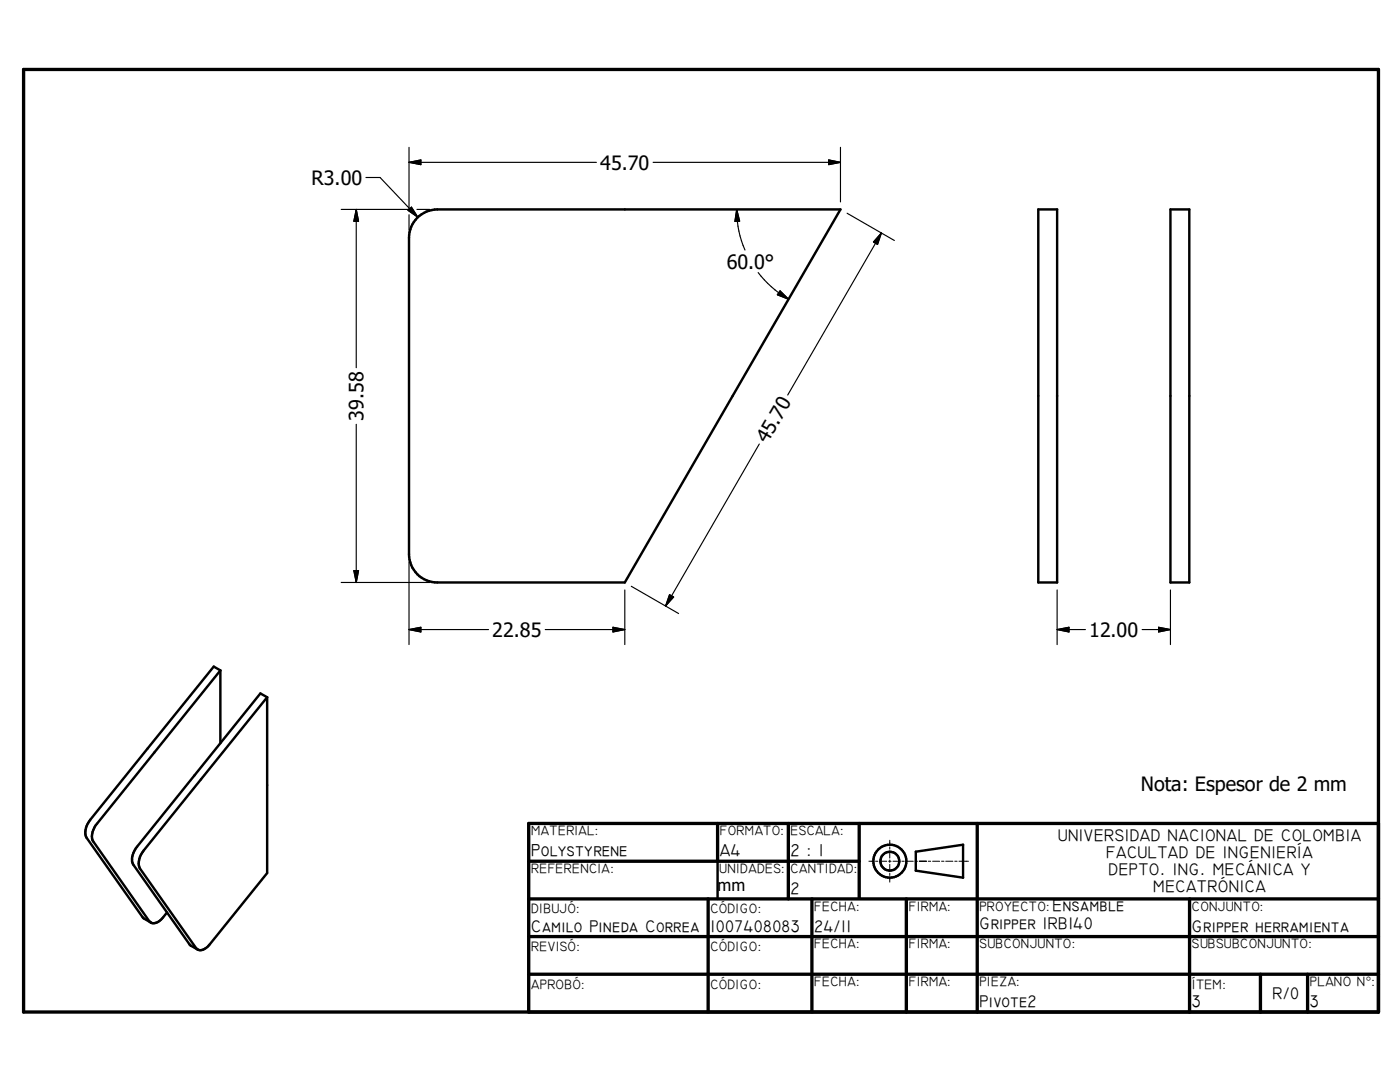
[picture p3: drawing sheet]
<svg xmlns="http://www.w3.org/2000/svg" width="279mm" height="216mm" viewBox="0 0 279 216" stroke-linecap="round" stroke-linejoin="round" font-family="sans-serif">
<g fill="none" stroke="#000" stroke-width=".48">
<path d="M83.3 43.4a5.7 5.7 0 0 1 4-1.6h80.4l-43 74.4h-37.4a5.6 5.6 0 0 1-5.7-5.6v-63.1a5.7 5.7 0 0 1 1.7-4.1zM207.2 41.8h3.8v74.4h-3.8zM233.6 41.8h3.8v74.4h-3.8zM44 133.8l-1.3-.8-24.7 30.6a3.5 3.5 0 0 0-.7 3.6l11.2 15.8 1.6 1.1M44 133.8v14.5M44 133.8l-24.6 30.6a3.3 3.3 0 0 0-.8 3.5l11.2 15.9 .3 .3M53.3 139.1v35.1l-11.5 14.3a2.06 2.06 0 0 1-2.3 1M53.3 139.1l-1.3-.7-24.7 30.6a3.6 3.6 0 0 0-.7 3.5l11.3 16.1 1.6 .9M53.3 139.1l-24.6 30.6a3.5 3.5 0 0 0-.8 3.6l11.6 16.2M143.2 171.8v7.6M182.8 169.9l9.4-1.3v6.5l-9.4-1.4zM33.3 182.1l-.8 1a2.1 2.1 0 0 1-2.4 1"/>
<circle cx="177.6" cy="171.8" r="1.88"/>
<circle cx="177.6" cy="171.8" r="3.3"/>
</g>
<g fill="none" stroke="#000" stroke-width=".66">
<path d="M4.7 13.9h270.4v188h-270.4zM105.5 179.4h169.6M105.5 171.9h66M141.3 179.4v22.5M143.2 164.3v7.5M157.3 164.3v15.1M162 179.4v22.5M171.5 164.3v15M180.9 179.4v22.5M195 164.3v37.6M237.4 179.4v22.5M275.1 164.3h-169.6v37.6"/>
<path d="M105.5 186.9h169.6M105.5 194.4h169.6M251.5 194.4v7.5M261 194.4v7.5"/>
</g>
<g fill="none" stroke="#000" stroke-width=".2">
<path d="M173.4 171.9h.9M174.7 171.9h.5M175.6 171.9h1.4M177.3 171.9h.5M177.6 167.7v.9M177.6 169v.4M177.6 169.8v1.4M177.6 171.6v.5M177.6 172.5v1.4M177.6 174.2v.5M177.6 175.1v.9M178.2 171.9h1.4"/>
<path d="M180 171.9h.5M180.8 171.9h1.5M182.6 171.9h.5M183.5 171.9h1.4M185.3 171.9h.4M186.1 171.9h1.4M187.9 171.9h.5M188.7 171.9h1.5M190.5 171.9h.5M191.4 171.9h1.9"/>
</g>
<g fill="none" stroke="#000" stroke-width=".23">
<path d="M73 35.4h2.9l7.5 7.9M81.6 32.4h37.4M81.6 32.4l2.4-.5v1zM81.6 29.4v12.5M130.3 32.4h37.4M165.4 31.9l2.3 .5-2.3 .5zM167.7 29.4v10.9M68.1 41.8h13.7M71.1 41.8v31.6M71.1 41.8l.5 2.4h-1zM81.4 42l.7-.7 1.3 2zM81.6 42.9v3"/>
<path d="M83.2 41.8h2.6M147 41.8a19.5 19.5 0 0 0 1.7 8.1M147 41.8l.6 2.3-.9 .1zM151.3 54.4l1.9 2.1a20.9 20.9 0 0 0 4.2 3.2M155.7 58l1.7 1.7-2.3-.9zM169.1 42.6l9.4 5.4M175.9 46.5l-18.7 32.3M175.9 46.5l-.8 2.3-.8-.5zM71.1 84.7v31.5M151.5 88.6l-18.7 32.3M68.1 116.2h17.7M70.6 113.9h1l-.5 2.3z"/>
<path d="M81.6 112.1v16.5M124.7 117.7v10.9M126 117l9.4 5.4M133.6 118.7l.8 .4-1.6 1.8zM211 117.7v10.9M233.6 117.7v10.9M81.6 125.6h15.9M81.6 125.6l2.4-.4v.9zM108.8 125.6h15.9M122.3 125.2l2.4 .4-2.4 .5zM211 125.6h5.6M211 125.6l2.3-.4v.9z"/>
<path d="M227.9 125.6h5.7M231.2 125.2l2.4 .4-2.4 .5zM183.5 171.9h1.4"/>
</g>
<g fill="#000" stroke="#000" stroke-width=".23">
<path d="M81.6 32.4l2.4-.5v1zM165.4 31.9l2.3 .5-2.3 .5zM71.1 41.8l.5 2.4h-1zM81.4 42l.7-.7 1.3 2zM147 41.8l.6 2.3-.9 .1zM155.7 58l1.7 1.7-2.3-.9zM175.9 46.5l-.8 2.3-.8-.5zM70.6 113.9h1l-.5 2.3zM133.6 118.7l.8 .4-1.6 1.8zM81.6 125.6l2.4-.4v.9zM122.3 125.2l2.4 .4-2.4 .5zM211 125.6l2.3-.4v.9z"/>
<path d="M231.2 125.2l2.4 .4-2.4 .5z"/>
</g>
<g font-size="3.9">
<text x="119.8" y="33.8">45.70</text>
<text x="62.2" y="36.9">R3.00</text>
<text x="145" y="53.6">60.0°</text>
<text x="72.6" y="83.9" transform="rotate(-90 72.6 83.9)">39.58</text>
<text x="153.2" y="88.7" transform="rotate(-60 153.2 88.7)">45.70</text>
<text x="98.3" y="127">22.85</text>
<text x="217.4" y="127">12.00</text>
<text x="227.7" y="157.8">Nota: Espesor de 2 mm</text>
</g>
<g font-size="3.5">
<text x="106" y="170.9">Polystyrene</text>
<text x="143.7" y="170.9">A4</text>
<text x="157.8" y="170.9">2 : 1</text>
</g>
<g font-size="3.4">
<text x="211.1" y="167.9">UNIVERSIDAD NACIONAL DE COLOMBIA</text>
<text x="220.8" y="171.3">FACULTAD DE INGENIERÍA</text>
<text x="157.8" y="178.4">2</text>
<text x="221.2" y="174.6">DEPTO. ING. MECÁNICA Y</text>
<text x="230.1" y="178">MECATRÓNICA</text>
<text x="106" y="185.9">Camilo Pineda Correa</text>
<text x="141.8" y="185.9">1007408083</text>
<text x="162.5" y="185.9">24/11</text>
<text x="195.5" y="185.4">Gripper IRB140</text>
<text x="210.1" y="181.9">Ensamble</text>
<text x="237.9" y="185.9">Gripper herramienta</text>
<text x="195.5" y="201">Pivote2</text>
<text x="237.9" y="201">3</text>
<text x="254" y="199.4">R/0</text>
<text x="261.4" y="201">3</text>
</g>
<text font-size="3.3" x="143.2" y="177.7">mm</text>
<g font-size="2.7">
<text x="106" y="166.7">MATERIAL:</text>
<text x="143.7" y="166.6">FORMATO:</text>
<text x="157.8" y="166.6">ESCALA:</text>
<text x="106" y="174.2">REFERENCIA:</text>
<text x="143.6" y="174.3">UNIDADES:</text>
<text x="157.8" y="174.2">CANTIDAD:</text>
<text x="106" y="182.2">DIBUJÓ:</text>
<text x="141.8" y="182.2">CÓDIGO:</text>
<text x="162.5" y="181.7">FECHA:</text>
<text x="181.4" y="181.7">FIRMA:</text>
<text x="195.5" y="181.7">PROYECTO:</text>
<text x="237.9" y="181.7">CONJUNTO:</text>
<text x="106" y="189.8">REVISÓ:</text>
<text x="141.8" y="189.8">CÓDIGO:</text>
<text x="162.5" y="189.2">FECHA:</text>
<text x="181.4" y="189.2">FIRMA:</text>
<text x="195.5" y="189.2">SUBCONJUNTO:</text>
<text x="237.9" y="189.2">SUBSUBCONJUNTO:</text>
<text x="106" y="197.3">APROBÓ:</text>
<text x="141.8" y="197.3">CÓDIGO:</text>
<text x="162.5" y="196.7">FECHA:</text>
<text x="181.4" y="196.7">FIRMA:</text>
<text x="195.5" y="196.7">PIEZA:</text>
<text x="237.9" y="197.3">ÍTEM:</text>
<text x="261.4" y="196.7">PLANO N°:</text>
</g>
</svg>
